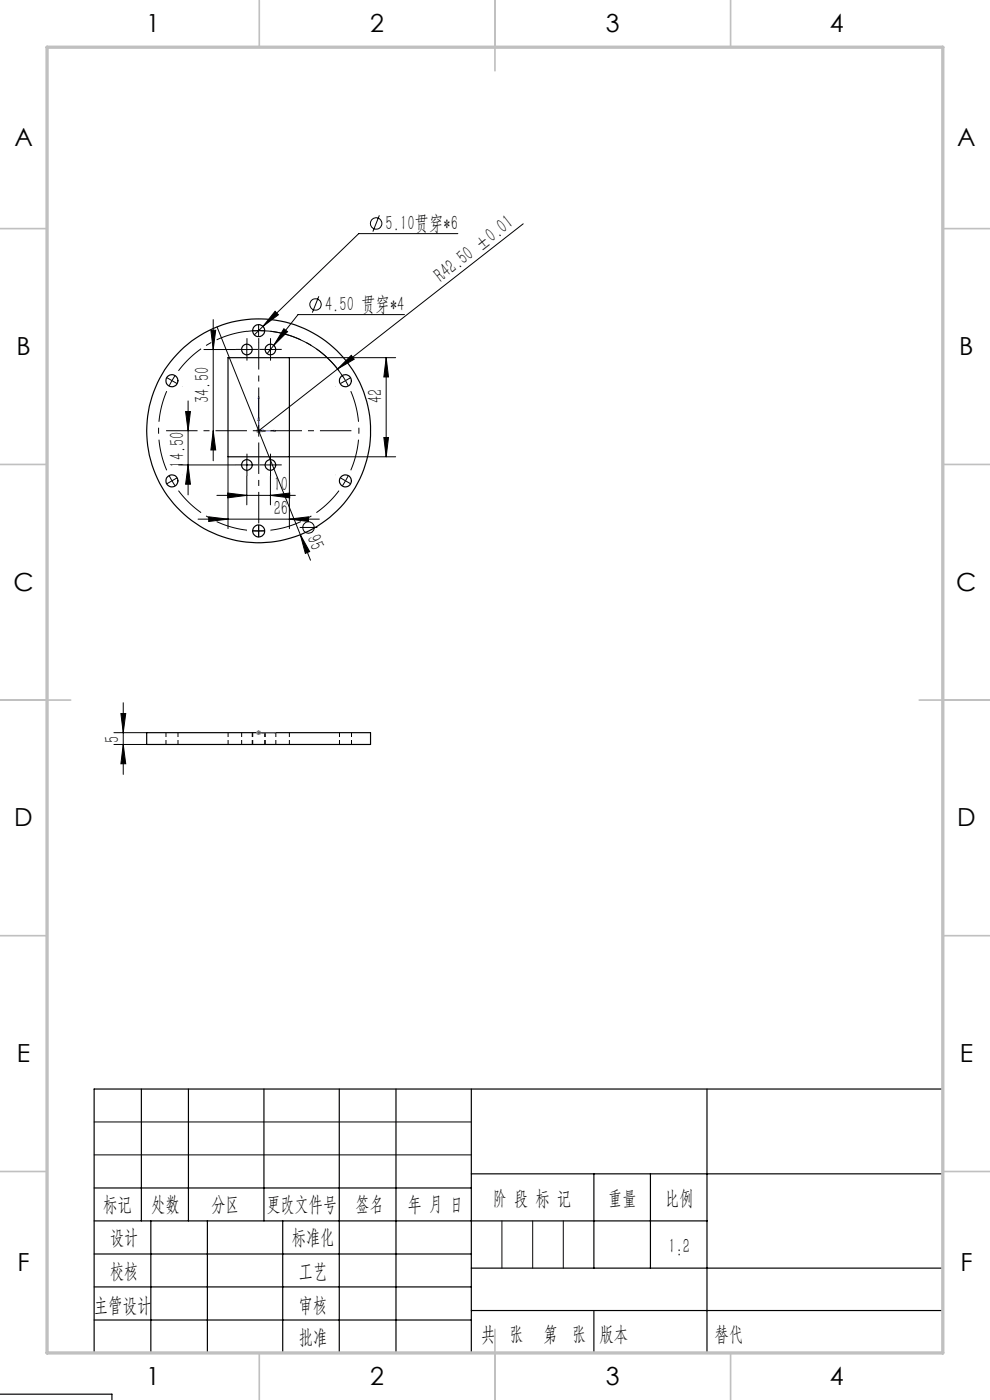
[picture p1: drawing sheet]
<svg xmlns="http://www.w3.org/2000/svg" width="210mm" height="297mm" viewBox="0 0 210 297" stroke-linecap="round" stroke-linejoin="round" font-family="sans-serif">
<g fill="none" stroke="#000" stroke-width=".25">
<path d="M48.4 75.9h13v21h-13zM31.1 155.4h47.5v2.5h-47.5zM30 231v28M40 231v28M56 231v28M72 231v56M84 231v56M100 231v56M150 231v56M200 231h-180v56M20 252h80M20 259h130"/>
<path d="M32 259v28M44 259v28M60 259v28M100 249h100M126 249v20M138 249v20M20 266h80M20 273h80M100 269h100M100 278h100M0 295.8h23.7v1.3M20 280h80"/>
<circle cx="52.4" cy="74.1" r="1.12"/>
<circle cx="54.9" cy="70.1" r="1.28"/>
<circle cx="57.4" cy="74.1" r="1.12"/>
<circle cx="36.5" cy="80.8" r="1.28"/>
<circle cx="52.4" cy="98.6" r="1.11"/>
<circle cx="54.9" cy="91.4" r="23.7"/>
<circle cx="57.4" cy="98.6" r="1.11"/>
<circle cx="73.3" cy="80.8" r="1.28"/>
<circle cx="36.5" cy="102" r="1.27"/>
<circle cx="54.9" cy="112.6" r="1.27"/>
<circle cx="73.3" cy="102" r="1.27"/>
</g>
<path d="M35.2 155.4v2.5M37.8 157.9v-2.5M48.4 157.9v-2.5M51.3 155.4v2.5M53.5 157.9v-2.5M53.6 155.4v2.5M56.2 157.9v-2.5M56.3 155.4v2.5M58.5 157.9v-2.5M61.4 157.9v-2.5M72 155.4v2.5M74.6 157.9v-2.5" fill="none" stroke="#000" stroke-width=".21" stroke-dasharray="1.3 .6" stroke-dashoffset=".3" stroke-linecap="butt"/>
<g fill="none" stroke="#000" stroke-width=".21">
<path d="M80.5 45.7l-1.4 3.4M97.1 49.6h-21l-20.3 19.6M111 47.5l-39.4 30.8M43.3 74.2h6.7M44.7 70.1h1.1l-.6 4.1zM45.2 67.8v30M46 69.4l17.7 44M51.1 74.2h2.5M52.4 70.3a21.2 21.2 0 0 1 20.3 9.6M52.4 72.9v2.5M53.6 70.2h2.5M54.9 68.9v2.5"/>
<path d="M55.8 69.2l-1.9 1.8M56.1 74.2h2.5M57.4 72.9v2.5M58.1 73.3l-1.4 1.7M58.3 66l.8 .8-3.3 2.4zM60.2 69.7l.8 .7-2.9 2.9zM61.4 75.9h22.5M67.6 62.9l-1.3 3.4M71.6 78.3l-16.7 13.1M74.5 75.4l.6 .8-3.5 2.1zM81.9 75.9l.5 4.1h-1zM81.9 75.9v21"/>
<path d="M85.8 66.7h-22.6l-5.1 6.6M37.9 98.6h12.1M39.4 87.3h1l-.5 4.1zM39.9 98.6l.5 4.1h-1zM39.9 85.1v19.9M45.2 91.4l.6 4.1h-1.1zM48.4 96.9v15.2M51.1 98.6h2.5M52.4 97.4v2.5M56.1 98.6h2.5M57.4 97.4v2.5M81.4 92.8h1l-.5 4.1z"/>
<path d="M83.9 96.9h-22.5v15.2M42 110.1h25.7M44.3 109.6l4.1 .5-4.1 .5zM46 105.1h16.7M48.3 104.6l4.1 .5-4.1 .5zM52.4 101v6.1M53.6 112.6h2.5M54.9 111.4v2.5M57.4 105.1l4.1-.5v1zM57.4 101v6.1M61.4 110.1l4-.5v1zM63.6 111.9h3.7"/>
<path d="M63.7 113.4l2 3.6-.9 .4zM63.7 113.4l2.2 5.4M24.2 155.4h6.9M24.2 157.9h6.9M25.6 151.4h1.1l-.6 4zM26.1 157.9l.6 4.1h-1.1zM26.1 149.1v15.2M20 238h80M20 245h80"/>
<circle cx="79.8" cy="47.4" r="1.22"/>
<circle cx="66.9" cy="64.6" r="1.22"/>
<circle cx="65.4" cy="111.9" r="1.21"/>
</g>
<path d="M54.9 84.1l.1 .4h-.2zM54.9 88.5l.1 .7h-.3zM54.9 84.1v7.3h3.6M55.6 91.2l.7 .2-.7 .2zM58.1 91.3l.4 .1-.4 .1zM54.7 155.4h.3zM54.8 155.4h.2zM54.9 155.4h.1M54.9 155.4h3.6M56.3 155.4h-.7h.7M58.5 155.4h-.4h.4" fill="none" stroke="#00f" stroke-width=".21"/>
<path d="M54.4 91.4h1M54.5 91l.7 .8M54.9 90.9v1M55.2 91l-.7 .8M54.4 155.4h1M54.5 155.1l.7 .7M54.9 154.9v1M55.2 155.1l-.7 .7" fill="none" stroke="#808080" stroke-width=".21"/>
<g fill="none" stroke="#000" stroke-width=".21" stroke-dasharray="30.5 1.3 1.3 1.3" stroke-linecap="butt">
<path d="M51.1 74.1h-1.1M52.4 72.9v-1.2M52.4 75.4v1.1M53.6 74.1h1.2M56.1 74.1h-1.1M57.4 72.9v-1.2M57.4 75.4v1.1M58.6 74.1h1.2M36.5 80.7l-.6 1.1M36.5 80.7l.6-1M36.5 80.7l-1.1-.6M36.5 80.7l1.1 .7"/>
<path d="M38.6 82h.1M51.1 98.6h-1.1M52.4 97.4v-1.2M52.4 99.9v1.1M53.6 98.6h1.2M54.9 91.4v-1.3M54.9 91.4h-1.3M54.9 91.4v1.2M54.9 91.4h1.2M56.1 98.6h-1.1M57.4 97.4v-1.2M57.4 99.9v1.1"/>
<path d="M58.6 98.6h1.2M73.3 80.7l-.7-1M73.3 80.7l.6 1.1M73.3 80.7l1.1-.6M73.3 80.7l-1.1 .7M34.3 103.2v.1M36.5 102l.6 1.1M36.5 102l-.6-1.1M36.5 102l-1.1 .6M36.5 102l1.1-.6M38.6 100.7h.1M54.9 112.6h1.2"/>
<path d="M54.9 112.6h-1.3M54.9 112.6v1.3M54.9 112.6v-1.2M73.3 102l.6-1.1M73.3 102l-.7 1.1M73.3 102l1.1 .6M73.3 102l-1.1-.6M75.5 103.2v.1"/>
</g>
<path d="M52.4 70.3a21.3 21.3 0 0 0-14.5 8.4M71.9 78.7a21.2 21.2 0 0 0-14.5-8.4M35.4 83a21.2 21.2 0 0 0 0 16.8M52.4 91.4h-17.2M54.9 88.9v-17.2M54.9 93.9v17.1M57.4 91.4h17.1M74.4 99.8a21.2 21.2 0 0 0 0-16.8M37.9 104.1a21.3 21.3 0 0 0 14.5 8.4M57.4 112.5a21.2 21.2 0 0 0 14.5-8.4" fill="none" stroke="#000" stroke-width=".21" stroke-dasharray="30.5 1.3 1.3 1.3" stroke-dashoffset="23.8" stroke-linecap="butt"/>
<path d="M106.5 259v10M113 259v10M119.5 259v10" fill="none" stroke="#0a0605" stroke-width=".21"/>
<path d="M126 278v9" fill="none" stroke="#0a0605" stroke-width=".25"/>
<g fill="none" stroke="#c0c0c0" stroke-width=".35">
<path d="M55 0v10M105 0v15M155 0v10M0 48.5h10M200 48.5h10M0 98.5h10M200 98.5h10M0 148.5h15M195 148.5h15M0 198.5h10M200 198.5h10M0 248.5h10"/>
<path d="M200 248.5h10M55 287v10M105 282v15M155 287v10"/>
</g>
<path d="M10 10h190v277h-190z" fill="none" stroke="#c0c0c0" stroke-width=".7"/>
<g fill="#00f">
<path d="M58.1 91.3l.4 .1-.4 .1zM54.9 84.1l.1 .4h-.2z"/>
<path d="M55.6 91.2l.7 .2-.7 .2zM54.9 88.5l.1 .7h-.3zM58.1 155.4h.4zM54.8 155.4h.2z"/>
<path d="M55.6 155.4h.7zM54.7 155.4h.3zM3.2 297.1h.4zM-.1 297.1h.2zM.7 297.1h.7zM-.1 297.1h.3z"/>
</g>
<g fill="#000">
<path d="M74.5 75.4l.6 .8-3.5 2.1zM63.7 113.4l2 3.6-.9 .4z"/>
<path d="M58.3 66l-2.5 3.2 3.3-2.4zM48.3 104.6l4.1 .5-4.1 .5zM57.4 105.1l4.1-.5v1zM60.2 69.7l-2.1 3.6 2.9-2.9z"/>
<path d="M39.4 87.3h1l-.5 4.1zM39.9 98.6l.5 4.1h-1zM25.6 151.4h1.1l-.6 4zM26.1 157.9l.6 4.1h-1.1z"/>
<path d="M45.2 91.4l.6 4.1h-1.1zM44.7 70.1h1.1l-.6 4.1z"/>
<path d="M81.4 92.8h1l-.5 4.1zM81.9 75.9l.5 4.1h-1z"/>
<path d="M44.3 109.6l4.1 .5-4.1 .5zM61.4 110.1l4-.5v1z"/>
</g>
<g font-size="5.3">
<text x="31" y="6.8">1</text>
<text x="78.5" y="6.8">2</text>
<text x="128.5" y="6.8">3</text>
<text x="176" y="6.8">4</text>
<text x="3" y="31.1">A</text>
<text x="203" y="31.1">A</text>
<text x="3.5" y="75.3">B</text>
<text x="203.5" y="75.3">B</text>
<text x="2.9" y="125.3">C</text>
<text x="202.9" y="125.3">C</text>
<text x="3" y="175.3">D</text>
<text x="203" y="175.3">D</text>
<text x="3.6" y="225.3">E</text>
<text x="203.6" y="225.3">E</text>
<text x="3.7" y="269.6">F</text>
<text x="203.7" y="269.6">F</text>
<text x="31" y="293.8">1</text>
<text x="78.5" y="293.8">2</text>
<text x="128.5" y="293.8">3</text>
<text x="176" y="293.8">4</text>
</g>
<g font-size="4.4">
<text x="81.8" y="48.7">5.10贯穿*6</text>
<text x="69" y="65.9">4.50 贯穿*4</text>
<text x="93.6" y="60" transform="rotate(-38 93.6 60)">R42.50 ±0.01</text>
<text x="44.4" y="85.5" transform="rotate(-90 44.4 85.5)">34.50</text>
<text x="81.1" y="85.5" transform="rotate(-90 81.1 85.5)">42</text>
<text x="39" y="99.2" transform="rotate(-90 39 99.2)">14.50</text>
<text x="58.1" y="104.2">10</text>
<text x="58.1" y="109.2">26</text>
<text x="65" y="114.2" transform="rotate(68 65 114.2)">95</text>
<text x="25.3" y="157.7" transform="rotate(-90 25.3 157.7)">5</text>
<text x="21.9" y="256.9">标记</text>
<text x="32.1" y="256.9">处数</text>
<text x="44.9" y="256.9">分区</text>
<text x="56.5" y="256.9">更改文件号</text>
<text x="75.4" y="256.9">签名</text>
<text x="86.5" y="256.9">年 月 日</text>
<text x="104.5" y="255.6">阶 段 标 记</text>
<text x="129" y="255.6">重量</text>
<text x="141.1" y="255.6">比例</text>
<text x="23.3" y="263.9">设计</text>
<text x="61.9" y="263.9">标准化</text>
<text x="141.8" y="265.7">1:2</text>
<text x="23.3" y="271.1">校核</text>
<text x="63.4" y="271">工艺</text>
<text x="19.9" y="278.3">主管设计</text>
<text x="63.4" y="278.3">审核</text>
<text x="63.4" y="285.2">批准</text>
<text x="102.1" y="284.4">共 张</text>
<text x="115.3" y="284.4">第 张</text>
<text x="127.1" y="284.4">版本</text>
</g>
<text font-size="4.4" fill="#0a0605" x="151.6" y="284.4">替代</text>
</svg>
